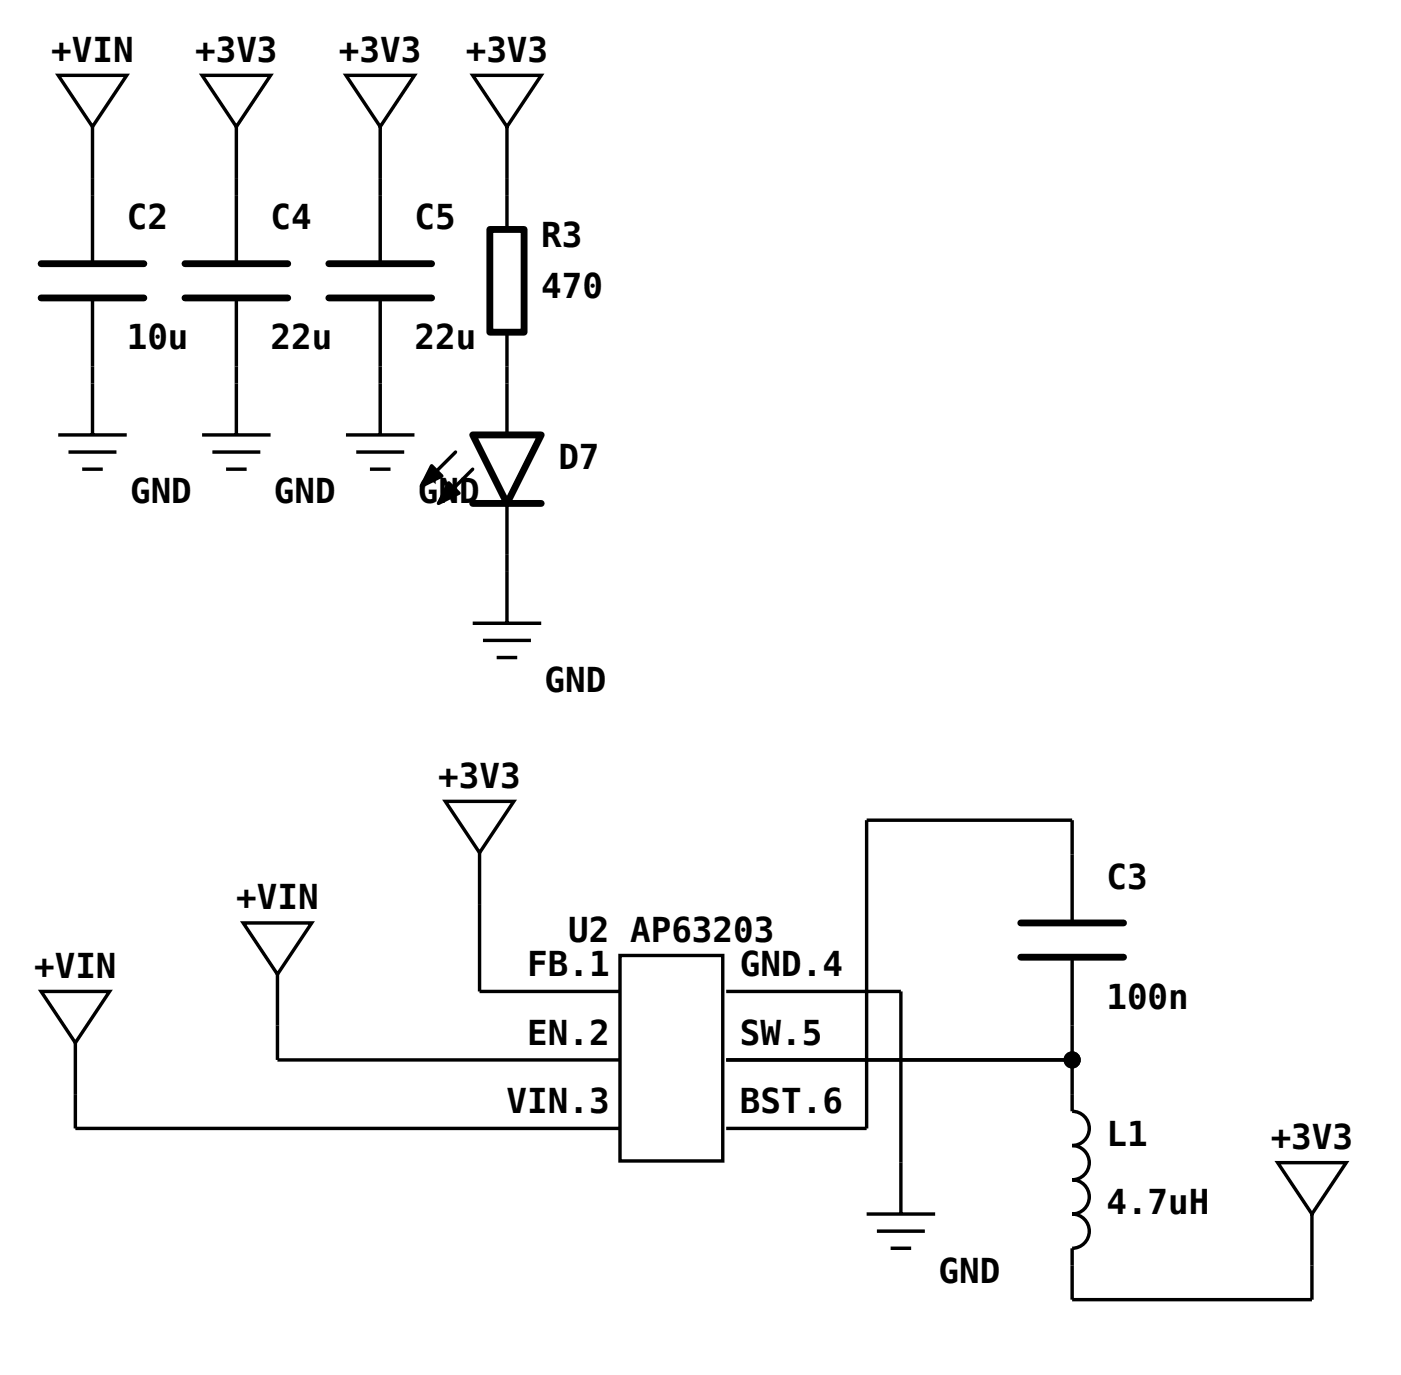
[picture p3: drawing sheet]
<svg xmlns="http://www.w3.org/2000/svg" width="108mm" height="106mm" viewBox="0 0 108 106" stroke-linecap="round" stroke-linejoin="round" font-family="sans-serif">
<g fill="none" stroke="#000" stroke-width=".26">
<path d="M4.5 5.8h5.3l-2.7 4zM7.1 9.8v10.6M15.6 5.8h5.3l-2.6 4zM18.3 9.8v10.6M26.7 5.8h5.3l-2.6 4zM29.4 9.8v10.6M36.5 5.8h5.3l-2.6 4zM39.2 9.8v7.9M4.5 33.6h5.3M5.3 34.9h3.7M6.3 36.2h1.6M7.1 23v10.6"/>
<path d="M15.6 33.6h5.3M16.4 34.9h3.7M17.5 36.2h1.5M18.3 23v10.6M26.7 33.6h5.3M27.5 34.9h3.7M28.6 36.2h1.6M29.4 23v10.6M39.2 25.7v7.9M39.2 38.9v9.3M36.5 48.2h5.3M37.3 49.5h3.7"/>
<path d="M38.4 50.8h1.6M3.2 76.6h5.3l-2.7 4zM18.8 71.3h5.3l-2.7 4zM21.4 75.3v6.6h26.5M34.4 61.9h5.3l-2.7 4zM37 65.9v10.7h10.9M47.9 73.8h7.9v15.9h-7.9zM56.1 76.6h13.5v17.2M82.8 74v11.9a1.32 1.32 0 0 1 1.3 1.3 1.32 1.32 0 0 1-1.3 1.3 1.32 1.32 0 0 1 1.3 1.3 1.32 1.32 0 0 1-1.3 1.3 1.32 1.32 0 0 1 1.3 1.4 1.32 1.32 0 0 1-1.3 1.3 1.32 1.32 0 0 1 1.3 1.3 1.32 1.32 0 0 1-1.3 1.3v4h18.5v-6.6M82.8 71.3v-7.9h-15.9v23.8h-10.8M5.8 80.6v6.6h42.1M56.1 81.9h26.7"/>
<path d="M66.9 93.8h5.3M67.7 95.1h3.7M68.8 96.4h1.6M98.7 89.8h5.3l-2.7 4z"/>
</g>
<path d="M37.8 17.7h2.7v8h-2.7zM3.2 20.4h7.9M3.2 23h7.9M14.3 20.4h7.9M14.3 23h7.9M25.4 20.4h7.9M25.4 23h7.9M36.5 33.6h5.3l-2.6 5.3zM36.5 38.9h5.3M78.8 71.3h8M78.8 74h8" fill="none" stroke="#000" stroke-width=".53"/>
<g fill="#000" stroke="#000" stroke-width=".26">
<path d="M33.3 36l.8 .8-1.6 .8zM34.7 37.3l.8 .8-1.6 .8zM35.2 34.9l-1.9 1.9zM36.5 36.2l-1.8 1.9z"/>
<circle cx="82.8" cy="81.9" r=".53"/>
</g>
<g font-size="2.6">
<text x="4" y="4.8">+VIN</text>
<text x="15.1" y="4.8">+3V3</text>
<text x="26.2" y="4.8">+3V3</text>
<text x="36" y="4.8">+3V3</text>
<text x="9.8" y="17.7">C2</text>
<text x="20.9" y="17.7">C4</text>
<text x="32" y="17.7">C5</text>
<text x="41.8" y="19.1">R3</text>
<text x="41.8" y="23">470</text>
<text x="9.8" y="27">10u</text>
<text x="20.9" y="27">22u</text>
<text x="32" y="27">22u</text>
<text x="10" y="38.9">GND</text>
<text x="21.2" y="38.9">GND</text>
<text x="32.3" y="38.9">GND</text>
<text x="43.1" y="36.2">D7</text>
<text x="42.1" y="53.4">GND</text>
<text x="33.9" y="60.9">+3V3</text>
<text x="18.2" y="70.2">+VIN</text>
<text x="85.5" y="68.7">C3</text>
<text x="2.6" y="75.5">+VIN</text>
<text x="40.7" y="75.4">FB.1</text>
<text x="43.9" y="72.8">U2 AP63203</text>
<text x="57.1" y="75.4">GND.4</text>
<text x="85.5" y="77.9">100n</text>
<text x="40.7" y="80.7">EN.2</text>
<text x="57.1" y="80.7">SW.5</text>
<text x="39.1" y="86">VIN.3</text>
<text x="57.1" y="86">BST.6</text>
<text x="85.5" y="88.5">L1</text>
<text x="98.1" y="88.8">+3V3</text>
<text x="85.5" y="93.8">4.7uH</text>
<text x="72.5" y="99.1">GND</text>
</g>
</svg>
